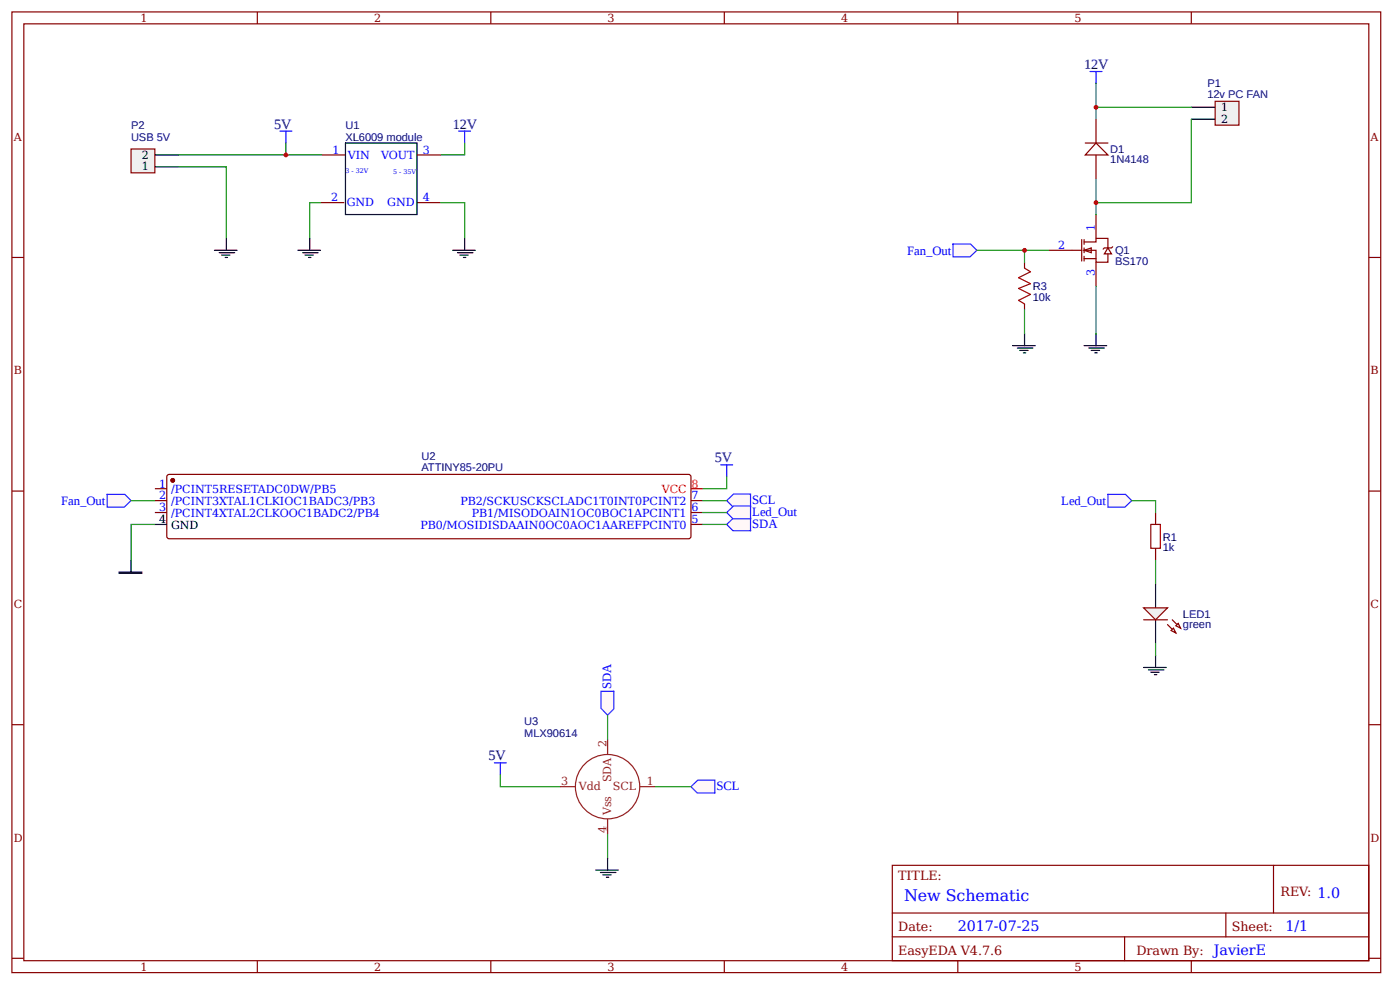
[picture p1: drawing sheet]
<svg xmlns="http://www.w3.org/2000/svg" width="297mm" height="210mm" viewBox="0 0 297 210" stroke-linecap="round" stroke-linejoin="round" font-family="sans-serif">
<g fill="none" stroke="#800" stroke-width=".25">
<path d="M2.5 2.5h290.1v203.5h-290.1zM5 5.1h285.1v198.4h-285.1zM54.5 2.5v2.6M104 2.5v2.6M153.5 2.5v2.6M203 2.5v2.6M252.5 2.5v2.6M68.2 32.8h5M88.4 32.8h5M2.5 54.5h2.5M67.9 42.9h5.1M88.4 42.9h5"/>
<path d="M290.1 54.5h2.5M2.5 104h2.5M32.8 103.5h2.5M32.8 106h2.5M32.8 108.6h2.5M35.4 100.7l.4-.2h110.1h.3l.2 .5v12.6l-.2 .4-.3 .1h-110.1l-.4-.2-.1-.3zM146.4 106h2.6M146.4 108.6h2.6M146.4 111.1h2.6M290.1 104h2.5M2.5 153.5h2.5M290.1 153.5h2.5"/>
<path d="M189.1 183.3h101v20.2h-101zM189.1 193.4h101M189.1 198.4h101M238.3 198.4v5.1M259.8 193.4v5M269.9 183.3v10.1M2.5 203h2.5M54.5 203.5v2.5M104 203.5v2.5M153.5 203.5v2.5M203 203.5v2.5M252.5 203.5v2.5"/>
<path d="M290.1 203h2.5"/>
</g>
<path d="M73.2 30.3h15.2v15.1h-15.2zM27.8 118.7v2.5M32.8 111.1h2.5" fill="none" stroke="#000" stroke-width=".25"/>
<circle cx="36.6" cy="101.7" r=".38" fill="#800" stroke="#800" stroke-width=".25"/>
<path d="M146.4 103.5h2.6" fill="none" stroke="#f00" stroke-width=".25"/>
<path d="M231 15.1h2.5M232.3 15.1v2.6M59.3 27.8h2.6M60.6 27.8v2.5M97.2 27.8h2.5M98.5 27.8v2.5M152.7 98.5h2.6M154 98.5v2.5" fill="none" stroke="#00f" stroke-width=".25"/>
<path d="M25.2 121.2h4.8v.2h-4.8z" fill="#000" stroke="#000" stroke-width=".25"/>
<g fill="#fff7f8" stroke="#430aff" stroke-width=".25">
<path d="M154 111.1l1.5-1.4h3.6v2.7h-3.8z"/>
<path d="M154 106l1.5-1.4h3.6v2.8h-3.8z"/>
<path d="M22.7 104.7h3.7l1.4 1.3-1.5 1.4h-3.6z"/>
</g>
<g fill="#fefefe" stroke="#800" stroke-width=".25">
<path d="M234.8 52.5l.7 1.3h-1.5z"/>
<path d="M229.7 53l1.6-.5v1z"/>
</g>
<path d="M222.2 53h7M229.2 50.7v4.6M229.7 51.3h2.6v-.8h2.5v2M229.7 53h2.6v2.5h2.5v-1.7M229.7 54.8h2.6M229.7 50.7v1.1M229.7 52.5v1M229.7 54.3v1M232.3 45.4v5.1M232.3 55.5v5.1M235.8 52.3l-.3 .2h-1.5l-.2 .3" fill="none" stroke="#800" stroke-width=".25"/>
<path d="M232.3 30.3l2.5 2.5h-4.8z" fill="#fefefe" stroke="#800" stroke-width=".25"/>
<path d="M230 30.3h4.8M232.3 25.2v5.1M232.3 32.8v5.1" fill="none" stroke="#800" stroke-width=".25"/>
<path d="M257.5 21.5h5.1v5h-5.1z" fill="#efefef" stroke="#800" stroke-width=".25"/>
<path d="M252.5 22.7h5M252.5 25.2h5" fill="none" stroke="#000" stroke-width=".25"/>
<g fill="none" stroke="#8d2323" stroke-width=".25">
<path d="M128.8 156.5v3.3M118.7 166.6h3.2M128.8 173.4v3.3M135.6 166.6h3.3"/>
<circle cx="128.8" cy="166.6" r="6.8"/>
</g>
<path d="M154 108.6l1.5-1.4h3.6v2.7h-3.8z" fill="#fff7f8" stroke="#430aff" stroke-width=".25"/>
<path d="M244.9 123.7v5.1M244.9 131.3v5" fill="none" stroke="#000" stroke-width=".25"/>
<path d="M242.4 128.8h5l-2.5 2.5z" fill="#efefef" stroke="#800" stroke-width=".25"/>
<path d="M247.4 132.3l1.8 1.8M248.4 131.3l1.8 1.7" fill="none" stroke="#800" stroke-width=".25"/>
<g fill="#efefef" stroke="#800" stroke-width=".25">
<path d="M248.7 133l.5 1.1-1-.5z"/>
<path d="M249.7 132l.5 1-1-.5z"/>
</g>
<path d="M244.9 108.6v2.5M244.9 116.1v2.6M242.4 131.3h5" fill="none" stroke="#800" stroke-width=".25"/>
<path d="M243.9 111.1h2v5h-2z" fill="none" stroke="#a00000" stroke-width=".25"/>
<path d="M37.9 35.3h10.1v15.2M60.6 30.3v2.5h-22.7M98.5 30.3v2.5h-5.1M67.9 42.9h-2.3v7.6M93.4 42.9h5.1v7.6" fill="none" stroke="#080" stroke-width=".25"/>
<g fill="none" stroke="#000" stroke-width=".25">
<path d="M45.4 53h4.8M46.5 53.5h3.2M47 54h1.7M47.7 54.5h.5M48 50.5v2.5M63.1 53h4.8M64.1 53.5h3.3M64.6 54h1.8M65.4 54.5h.5M65.6 50.5v2.5M95.9 53h4.8M96.9 53.5h3.3"/>
<path d="M97.5 54h1.7M98.2 54.5h.5M98.5 50.5v2.5"/>
</g>
<path d="M27.8 31.6h5v5h-5z" fill="#efefef" stroke="#800" stroke-width=".25"/>
<path d="M32.8 35.3h5.1M32.8 32.8h5.1" fill="none" stroke="#000" stroke-width=".25"/>
<path d="M60.6 32.8h7.6" fill="none" stroke="#080" stroke-width=".25"/>
<circle cx="60.6" cy="32.8" r=".5" fill="#c00"/>
<path d="M32.8 111.1h-5v7.6M154 101v2.5h-5M106 164.1v2.5h12.7M128.8 176.7v5.1" fill="none" stroke="#080" stroke-width=".25"/>
<path d="M104.8 161.6h2.5M106 161.6v2.5" fill="none" stroke="#00f" stroke-width=".25"/>
<path d="M126.2 184.3h4.8M127.2 184.8h3.3M127.7 185.3h1.8M128.5 185.8h.5M128.8 181.8v2.5" fill="none" stroke="#000" stroke-width=".25"/>
<g fill="#fff7f8" stroke="#430aff" stroke-width=".25">
<path d="M127.4 146.4h2.7v3.8l-1.3 1.3-1.4-1.5z"/>
<path d="M146.4 166.6l1.5-1.4h3.6v2.8h-3.7z"/>
</g>
<path d="M232.3 17.7v7.5M232.3 22.7h20.2M128.8 151.5v5M138.9 166.6h7.5" fill="none" stroke="#080" stroke-width=".25"/>
<circle cx="232.3" cy="22.7" r=".51" fill="#c00"/>
<path d="M252.5 25.2v17.7h-20.2v-5M232.3 42.9v2.5" fill="none" stroke="#080" stroke-width=".25"/>
<path d="M229.7 73.2h4.8M230.7 73.7h3.3M231.3 74.2h1.7M232 74.7h.5M232.3 70.7v2.5" fill="none" stroke="#000" stroke-width=".25"/>
<circle cx="232.3" cy="42.9" r=".51" fill="#c00"/>
<path d="M232.3 60.6v10.1" fill="none" stroke="#080" stroke-width=".25"/>
<path d="M201.9 51.7h3.8l1.3 1.3-1.4 1.4h-3.6z" fill="#fff7f8" stroke="#430aff" stroke-width=".25"/>
<path d="M207 53h15.2M217.1 53v2.5" fill="none" stroke="#080" stroke-width=".25"/>
<path d="M217.1 56.8l1.3 .8-2.5 1.2 2.5 1.3-2.5 1 2.5 1.3-2.5 1.2 1.2 .8" fill="none" stroke="#a00000" stroke-width=".25"/>
<path d="M217.1 55.5v1.3M217.1 64.4v1.2" fill="none" stroke="#800" stroke-width=".25"/>
<circle cx="217.1" cy="53" r=".5" fill="#c00"/>
<path d="M214.6 73.2h4.8M215.6 73.7h3.3M216.1 74.2h1.8M216.9 74.7h.5M217.1 70.7v2.5M244.9 138.9v2.5M242.4 141.4h4.8M243.4 141.9h3.3M243.9 142.4h1.7M244.6 142.9h.5" fill="none" stroke="#000" stroke-width=".25"/>
<path d="M217.1 65.6v5.1M27.8 106h5M149 106h5M149 111.1h5M149 108.6h5M244.9 118.7v5M244.9 136.3v2.6" fill="none" stroke="#080" stroke-width=".25"/>
<path d="M234.7 104.7h3.8l1.3 1.3-1.4 1.4h-3.6z" fill="#fff7f8" stroke="#430aff" stroke-width=".25"/>
<path d="M239.8 106h5.1v2.6" fill="none" stroke="#080" stroke-width=".25"/>
<text font-size="3.4" fill="#00f" x="191.6" y="190.9">New Schematic</text>
<g font-size="3" fill="#000080">
<text x="229.7" y="14.6">12V</text>
<text x="58.1" y="27.3">5V</text>
<text x="95.9" y="27.3">12V</text>
<text x="151.5" y="98">5V</text>
<text x="103.5" y="161.1">5V</text>
</g>
<g font-size="3" fill="#00f">
<text x="203" y="197.2">2017-07-25</text>
<text x="272.4" y="197.2">1/1</text>
<text x="257.3" y="202.2">JavierE</text>
</g>
<g font-size="2.7" fill="#00f">
<text x="192.2" y="54">Fan_Out</text>
<text x="13" y="107">Fan_Out</text>
<text x="159.4" y="106.8">SCL</text>
<text x="224.9" y="107">Led_Out</text>
<text x="159.4" y="111.8">SDA</text>
<text x="159.4" y="109.3">Led_Out</text>
<text x="129.5" y="145.9" transform="rotate(-90 129.5 145.9)">SDA</text>
<text x="151.9" y="167.4">SCL</text>
</g>
<g font-size="2.7" fill="#800">
<text x="190.4" y="186.3">TITLE:</text>
<text x="271.4" y="189.9">REV: 1.0</text>
<text x="190.4" y="197.2">Date:</text>
<text x="261" y="197.2">Sheet:</text>
<text x="190.4" y="202.2">EasyEDA V4.7.6</text>
<text x="240.8" y="202.2">Drawn By:</text>
</g>
<g font-size="2.4" fill="#800">
<text x="29.8" y="4.7">1</text>
<text x="79.3" y="4.7">2</text>
<text x="128.8" y="4.7">3</text>
<text x="178.2" y="4.7">4</text>
<text x="227.7" y="4.7">5</text>
<text x="2.9" y="29.8">A</text>
<text x="290.5" y="29.8">A</text>
<text x="2.9" y="79.3">B</text>
<text x="290.5" y="79.3">B</text>
<text x="2.9" y="128.8">C</text>
<text x="290.5" y="128.8">C</text>
<text x="2.9" y="178.2">D</text>
<text x="290.5" y="178.2">D</text>
<text x="29.8" y="205.6">1</text>
<text x="79.3" y="205.6">2</text>
<text x="128.8" y="205.6">3</text>
<text x="178.2" y="205.6">4</text>
<text x="227.7" y="205.6">5</text>
</g>
<g font-size="2.4" fill="#000080">
<text x="255.9" y="20.7">12v PC FAN</text>
<text x="255.9" y="18.4">P1</text>
<text x="27.8" y="29.9">USB 5V</text>
<text x="27.8" y="27.4">P2</text>
<text x="73.2" y="29.9">XL6009 module</text>
<text x="73.2" y="27.4">U1</text>
<text x="235.3" y="34.6">1N4148</text>
<text x="235.3" y="32.3">D1</text>
<text x="236.3" y="53.8">Q1</text>
<text x="236.3" y="56">BS170</text>
<text x="218.9" y="63.7">10k</text>
<text x="218.9" y="61.4">R3</text>
<text x="89.3" y="99.7">ATTINY85-20PU</text>
<text x="89.3" y="97.5">U2</text>
<text x="246.4" y="116.7">1k</text>
<text x="246.4" y="114.5">R1</text>
<text x="250.7" y="130.9">LED1</text>
<text x="250.7" y="133.1">green</text>
<text x="111.1" y="153.6">U3</text>
<text x="111.1" y="156.1">MLX90614</text>
</g>
<g font-size="2.4">
<text x="258.8" y="23.5">1</text>
<text x="258.8" y="26">2</text>
<text x="30.1" y="33.6">2</text>
<text x="30.1" y="36.1">1</text>
<text x="33.7" y="110.8">4</text>
<text x="36.3" y="112.1">GND</text>
</g>
<g font-size="2.4" fill="#00f">
<text x="70.5" y="32.6">1</text>
<text x="73.7" y="33.6">VIN</text>
<text x="80.8" y="33.6">VOUT</text>
<text x="89.6" y="32.6">3</text>
<text x="70.2" y="42.7">2</text>
<text x="73.5" y="43.7">GND</text>
<text x="82.1" y="43.7">GND</text>
<text x="89.6" y="42.7">4</text>
<text x="224.2" y="52.8">2</text>
<text x="232" y="49" transform="rotate(-90 232 49)">1</text>
<text x="232" y="58.5" transform="rotate(-90 232 58.5)">3</text>
<text x="33.7" y="103.3">1</text>
<text x="33.7" y="105.8">2</text>
<text x="36.3" y="104.5">/PCINT5RESETADC0DW/PB5</text>
<text x="36.3" y="107">/PCINT3XTAL1CLKIOC1BADC3/PB3</text>
<text x="97.6" y="107">PB2/SCKUSCKSCLADC1T0INT0PCINT2</text>
<text x="146.6" y="105.8">7</text>
<text x="33.7" y="108.3">3</text>
<text x="36.3" y="109.6">/PCINT4XTAL2CLKOOC1BADC2/PB4</text>
<text x="89.1" y="112.1">PB0/MOSIDISDAAIN0OC0AOC1AAREFPCINT0</text>
<text x="100" y="109.6">PB1/MISODOAIN1OC0BOC1APCINT1</text>
<text x="146.6" y="110.8">5</text>
<text x="146.6" y="108.3">6</text>
</g>
<g font-size="2.4" fill="#f00">
<text x="140.2" y="104.5">VCC</text>
<text x="146.6" y="103.3">8</text>
</g>
<g font-size="2.4" fill="#8d2323">
<text x="128.5" y="158.3" transform="rotate(-90 128.5 158.3)">2</text>
<text x="118.9" y="166.4">3</text>
<text x="122.7" y="167.4">Vdd</text>
<text x="129.5" y="165.7" transform="rotate(-90 129.5 165.7)">SDA</text>
<text x="129.9" y="167.4">SCL</text>
<text x="137.1" y="166.4">1</text>
<text x="129.5" y="172.7" transform="rotate(-90 129.5 172.7)">Vss</text>
<text x="128.5" y="176.4" transform="rotate(-90 128.5 176.4)">4</text>
</g>
<g font-size="1.3" fill="#00f">
<text x="73.2" y="36.6">3 - 32V</text>
<text x="83.3" y="36.9">5 - 35V</text>
</g>
</svg>
